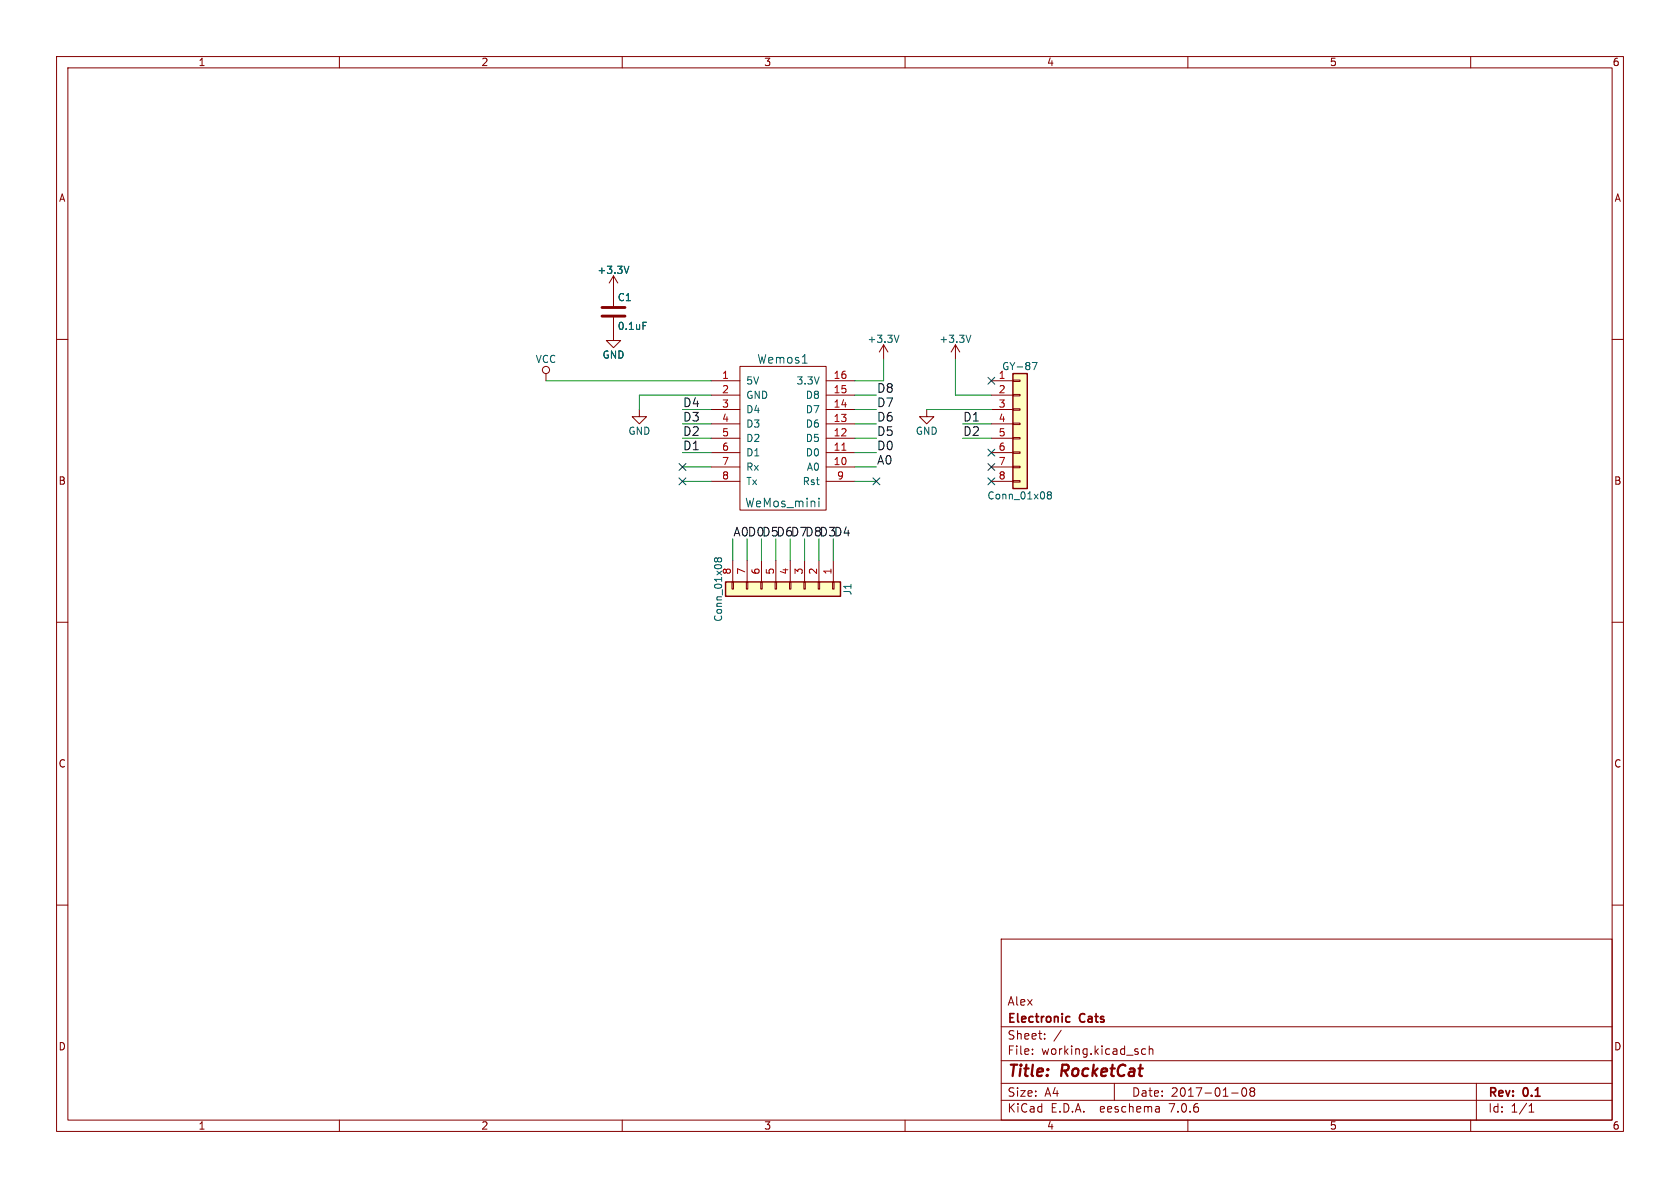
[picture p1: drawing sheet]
(kicad_sch (version 20230121) (generator eeschema)

 (paper "A4")

 (title_block
  (title "RocketCat")
  (date "2017-01-08")
  (rev "0.1")
  (company "Electronic Cats")
  (comment 1 "Alex"))

 (lib_symbols
  (symbol "RocketCat-rescue:+3.3V" (power) (pin_names (offset 0)) (in_bom yes) (on_board yes)
   (property "Reference" "#PWR" (at 0 -3.81 0) (effects (font (size 1.27 1.27)) hide))
   (property "Value" "+3.3V" (at 0 3.556 0) (effects (font (size 1.27 1.27))))
   (property "Footprint" "" (at 0 0 0) (effects (font (size 1.27 1.27)) hide))
   (property "Datasheet" "" (at 0 0 0) (effects (font (size 1.27 1.27)) hide))
   (symbol "+3.3V_0_1"
    (polyline (pts (xy -0.762 1.27) (xy 0 2.54)) (stroke (width 0) (type solid)) (fill (type none)))
    (polyline (pts (xy 0 0) (xy 0 2.54)) (stroke (width 0) (type solid)) (fill (type none)))
    (polyline (pts (xy 0 2.54) (xy 0.762 1.27)) (stroke (width 0) (type solid)) (fill (type none))))
   (symbol "+3.3V_1_1"
    (pin power_in line (at 0 0 90) (length 0) hide (name "+3V3" (effects (font (size 1.27 1.27)))) (number "1" (effects (font (size 1.27 1.27)))))))
  (symbol "RocketCat-rescue:C" (pin_numbers hide) (pin_names (offset 0.254)) (in_bom yes) (on_board yes)
   (property "Reference" "C" (at 0.635 2.54 0) (effects (font (size 1.27 1.27)) (justify left)))
   (property "Value" "C" (at 0.635 -2.54 0) (effects (font (size 1.27 1.27)) (justify left)))
   (property "Footprint" "" (at 0.9652 -3.81 0) (effects (font (size 1.27 1.27)) hide))
   (property "Datasheet" "" (at 0 0 0) (effects (font (size 1.27 1.27)) hide))
   (symbol "C_0_1"
    (polyline (pts (xy -2.032 -0.762) (xy 2.032 -0.762)) (stroke (width 0.508) (type solid)) (fill (type none)))
    (polyline (pts (xy -2.032 0.762) (xy 2.032 0.762)) (stroke (width 0.508) (type solid)) (fill (type none))))
   (symbol "C_1_1"
    (pin passive line (at 0 3.81 270) (length 2.794) (name "~" (effects (font (size 1.27 1.27)))) (number "1" (effects (font (size 1.27 1.27)))))
    (pin passive line (at 0 -3.81 90) (length 2.794) (name "~" (effects (font (size 1.27 1.27)))) (number "2" (effects (font (size 1.27 1.27)))))))
  (symbol "RocketCat-rescue:Conn_01x08" (pin_names (offset 1.016) hide) (in_bom yes) (on_board yes)
   (property "Reference" "J" (at 0 10.16 0) (effects (font (size 1.27 1.27))))
   (property "Value" "Conn_01x08" (at 0 -12.7 0) (effects (font (size 1.27 1.27))))
   (property "Footprint" "" (at 0 0 0) (effects (font (size 1.27 1.27)) hide))
   (property "Datasheet" "" (at 0 0 0) (effects (font (size 1.27 1.27)) hide))
   (symbol "Conn_01x08_1_1"
    (rectangle (start -1.27 -10.033) (end 0 -10.287) (stroke (width 0.1524) (type solid)) (fill (type none)))
    (rectangle (start -1.27 -7.493) (end 0 -7.747) (stroke (width 0.1524) (type solid)) (fill (type none)))
    (rectangle (start -1.27 -4.953) (end 0 -5.207) (stroke (width 0.1524) (type solid)) (fill (type none)))
    (rectangle (start -1.27 -2.413) (end 0 -2.667) (stroke (width 0.1524) (type solid)) (fill (type none)))
    (rectangle (start -1.27 0.127) (end 0 -0.127) (stroke (width 0.1524) (type solid)) (fill (type none)))
    (rectangle (start -1.27 2.667) (end 0 2.413) (stroke (width 0.1524) (type solid)) (fill (type none)))
    (rectangle (start -1.27 5.207) (end 0 4.953) (stroke (width 0.1524) (type solid)) (fill (type none)))
    (rectangle (start -1.27 7.747) (end 0 7.493) (stroke (width 0.1524) (type solid)) (fill (type none)))
    (rectangle (start -1.27 8.89) (end 1.27 -11.43) (stroke (width 0.254) (type solid)) (fill (type background)))
    (pin passive line (at -5.08 7.62 0) (length 3.81) (name "Pin_1" (effects (font (size 1.27 1.27)))) (number "1" (effects (font (size 1.27 1.27)))))
    (pin passive line (at -5.08 5.08 0) (length 3.81) (name "Pin_2" (effects (font (size 1.27 1.27)))) (number "2" (effects (font (size 1.27 1.27)))))
    (pin passive line (at -5.08 2.54 0) (length 3.81) (name "Pin_3" (effects (font (size 1.27 1.27)))) (number "3" (effects (font (size 1.27 1.27)))))
    (pin passive line (at -5.08 0 0) (length 3.81) (name "Pin_4" (effects (font (size 1.27 1.27)))) (number "4" (effects (font (size 1.27 1.27)))))
    (pin passive line (at -5.08 -2.54 0) (length 3.81) (name "Pin_5" (effects (font (size 1.27 1.27)))) (number "5" (effects (font (size 1.27 1.27)))))
    (pin passive line (at -5.08 -5.08 0) (length 3.81) (name "Pin_6" (effects (font (size 1.27 1.27)))) (number "6" (effects (font (size 1.27 1.27)))))
    (pin passive line (at -5.08 -7.62 0) (length 3.81) (name "Pin_7" (effects (font (size 1.27 1.27)))) (number "7" (effects (font (size 1.27 1.27)))))
    (pin passive line (at -5.08 -10.16 0) (length 3.81) (name "Pin_8" (effects (font (size 1.27 1.27)))) (number "8" (effects (font (size 1.27 1.27)))))))
  (symbol "RocketCat-rescue:GND" (power) (pin_names (offset 0)) (in_bom yes) (on_board yes)
   (property "Reference" "#PWR" (at 0 -6.35 0) (effects (font (size 1.27 1.27)) hide))
   (property "Value" "GND" (at 0 -3.81 0) (effects (font (size 1.27 1.27))))
   (property "Footprint" "" (at 0 0 0) (effects (font (size 1.27 1.27)) hide))
   (property "Datasheet" "" (at 0 0 0) (effects (font (size 1.27 1.27)) hide))
   (symbol "GND_0_1"
    (polyline (pts (xy 0 0) (xy 0 -1.27) (xy 1.27 -1.27) (xy 0 -2.54) (xy -1.27 -1.27) (xy 0 -1.27)) (stroke (width 0) (type solid)) (fill (type none))))
   (symbol "GND_1_1"
    (pin power_in line (at 0 0 270) (length 0) hide (name "GND" (effects (font (size 1.27 1.27)))) (number "1" (effects (font (size 1.27 1.27)))))))
  (symbol "RocketCat-rescue:VCC" (power) (pin_names (offset 0)) (in_bom yes) (on_board yes)
   (property "Reference" "#PWR" (at 0 -3.81 0) (effects (font (size 1.27 1.27)) hide))
   (property "Value" "VCC" (at 0 3.81 0) (effects (font (size 1.27 1.27))))
   (property "Footprint" "" (at 0 0 0) (effects (font (size 1.27 1.27)) hide))
   (property "Datasheet" "" (at 0 0 0) (effects (font (size 1.27 1.27)) hide))
   (symbol "VCC_0_1"
    (polyline (pts (xy 0 0) (xy 0 1.27)) (stroke (width 0) (type solid)) (fill (type none)))
    (circle (center 0 1.905) (radius 0.635) (stroke (width 0) (type solid)) (fill (type none))))
   (symbol "VCC_1_1"
    (pin power_in line (at 0 0 90) (length 0) hide (name "VCC" (effects (font (size 1.27 1.27)))) (number "1" (effects (font (size 1.27 1.27)))))))
  (symbol "RocketCat-rescue:WeMos_mini" (pin_names (offset 1.016)) (in_bom yes) (on_board yes)
   (property "Reference" "U" (at 0 12.7 0) (effects (font (size 1.524 1.524))))
   (property "Value" "WeMos_mini" (at 0 -12.7 0) (effects (font (size 1.524 1.524))))
   (property "Footprint" "" (at 13.97 -17.78 0) (effects (font (size 1.524 1.524))))
   (property "Datasheet" "" (at 13.97 -17.78 0) (effects (font (size 1.524 1.524))))
   (symbol "WeMos_mini_0_1"
    (rectangle (start -7.62 11.43) (end 7.62 -13.97) (stroke (width 0) (type solid)) (fill (type none))))
   (symbol "WeMos_mini_1_1"
    (pin power_in line (at -12.7 8.89 0) (length 5.08) (name "5V" (effects (font (size 1.27 1.27)))) (number "1" (effects (font (size 1.27 1.27)))))
    (pin bidirectional line (at 12.7 -6.35 180) (length 5.08) (name "A0" (effects (font (size 1.27 1.27)))) (number "10" (effects (font (size 1.27 1.27)))))
    (pin bidirectional line (at 12.7 -3.81 180) (length 5.08) (name "D0" (effects (font (size 1.27 1.27)))) (number "11" (effects (font (size 1.27 1.27)))))
    (pin bidirectional line (at 12.7 -1.27 180) (length 5.08) (name "D5" (effects (font (size 1.27 1.27)))) (number "12" (effects (font (size 1.27 1.27)))))
    (pin bidirectional line (at 12.7 1.27 180) (length 5.08) (name "D6" (effects (font (size 1.27 1.27)))) (number "13" (effects (font (size 1.27 1.27)))))
    (pin bidirectional line (at 12.7 3.81 180) (length 5.08) (name "D7" (effects (font (size 1.27 1.27)))) (number "14" (effects (font (size 1.27 1.27)))))
    (pin bidirectional line (at 12.7 6.35 180) (length 5.08) (name "D8" (effects (font (size 1.27 1.27)))) (number "15" (effects (font (size 1.27 1.27)))))
    (pin power_out line (at 12.7 8.89 180) (length 5.08) (name "3.3V" (effects (font (size 1.27 1.27)))) (number "16" (effects (font (size 1.27 1.27)))))
    (pin power_in line (at -12.7 6.35 0) (length 5.08) (name "GND" (effects (font (size 1.27 1.27)))) (number "2" (effects (font (size 1.27 1.27)))))
    (pin bidirectional line (at -12.7 3.81 0) (length 5.08) (name "D4" (effects (font (size 1.27 1.27)))) (number "3" (effects (font (size 1.27 1.27)))))
    (pin bidirectional line (at -12.7 1.27 0) (length 5.08) (name "D3" (effects (font (size 1.27 1.27)))) (number "4" (effects (font (size 1.27 1.27)))))
    (pin bidirectional line (at -12.7 -1.27 0) (length 5.08) (name "D2" (effects (font (size 1.27 1.27)))) (number "5" (effects (font (size 1.27 1.27)))))
    (pin bidirectional line (at -12.7 -3.81 0) (length 5.08) (name "D1" (effects (font (size 1.27 1.27)))) (number "6" (effects (font (size 1.27 1.27)))))
    (pin bidirectional line (at -12.7 -6.35 0) (length 5.08) (name "Rx" (effects (font (size 1.27 1.27)))) (number "7" (effects (font (size 1.27 1.27)))))
    (pin bidirectional line (at -12.7 -8.89 0) (length 5.08) (name "Tx" (effects (font (size 1.27 1.27)))) (number "8" (effects (font (size 1.27 1.27)))))
    (pin bidirectional line (at 12.7 -8.89 180) (length 5.08) (name "Rst" (effects (font (size 1.27 1.27)))) (number "9" (effects (font (size 1.27 1.27))))))))


 (no_connect (at 175.26 80.01))
 (no_connect (at 175.26 85.09))
 (no_connect (at 120.65 85.09))
 (no_connect (at 120.65 82.55))
 (no_connect (at 175.26 82.55))
 (no_connect (at 154.94 85.09))
 (no_connect (at 175.26 67.31))

 (wire (pts (xy 134.62 99.06) (xy 134.62 95.25)) (stroke (width 0) (type default)))
 (wire (pts (xy 125.73 74.93) (xy 120.65 74.93)) (stroke (width 0) (type default)))
 (wire (pts (xy 151.13 69.85) (xy 154.94 69.85)) (stroke (width 0) (type default)))
 (wire (pts (xy 175.26 69.85) (xy 168.91 69.85)) (stroke (width 0) (type default)))
 (wire (pts (xy 129.54 95.25) (xy 129.54 99.06)) (stroke (width 0) (type default)))
 (wire (pts (xy 151.13 72.39) (xy 154.94 72.39)) (stroke (width 0) (type default)))
 (wire (pts (xy 175.26 72.39) (xy 163.83 72.39)) (stroke (width 0) (type default)))
 (wire (pts (xy 132.08 99.06) (xy 132.08 95.25)) (stroke (width 0) (type default)))
 (wire (pts (xy 151.13 82.55) (xy 154.94 82.55)) (stroke (width 0) (type default)))
 (wire (pts (xy 125.73 77.47) (xy 120.65 77.47)) (stroke (width 0) (type default)))
 (wire (pts (xy 125.73 72.39) (xy 120.65 72.39)) (stroke (width 0) (type default)))
 (wire (pts (xy 156.21 67.31) (xy 156.21 63.5)) (stroke (width 0) (type default)))
 (wire (pts (xy 142.24 99.06) (xy 142.24 95.25)) (stroke (width 0) (type default)))
 (wire (pts (xy 139.7 99.06) (xy 139.7 95.25)) (stroke (width 0) (type default)))
 (wire (pts (xy 168.91 69.85) (xy 168.91 63.5)) (stroke (width 0) (type default)))
 (wire (pts (xy 113.03 69.85) (xy 125.73 69.85)) (stroke (width 0) (type default)))
 (wire (pts (xy 113.03 69.85) (xy 113.03 72.39)) (stroke (width 0) (type default)))
 (wire (pts (xy 175.26 77.47) (xy 170.18 77.47)) (stroke (width 0) (type default)))
 (wire (pts (xy 151.13 85.09) (xy 154.94 85.09)) (stroke (width 0) (type default)))
 (wire (pts (xy 137.16 99.06) (xy 137.16 95.25)) (stroke (width 0) (type default)))
 (wire (pts (xy 125.73 85.09) (xy 120.65 85.09)) (stroke (width 0) (type default)))
 (wire (pts (xy 151.13 77.47) (xy 154.94 77.47)) (stroke (width 0) (type default)))
 (wire (pts (xy 144.78 99.06) (xy 144.78 95.25)) (stroke (width 0) (type default)))
 (wire (pts (xy 147.32 99.06) (xy 147.32 95.25)) (stroke (width 0) (type default)))
 (wire (pts (xy 151.13 74.93) (xy 154.94 74.93)) (stroke (width 0) (type default)))
 (wire (pts (xy 151.13 80.01) (xy 154.94 80.01)) (stroke (width 0) (type default)))
 (wire (pts (xy 125.73 82.55) (xy 120.65 82.55)) (stroke (width 0) (type default)))
 (wire (pts (xy 125.73 80.01) (xy 120.65 80.01)) (stroke (width 0) (type default)))
 (wire (pts (xy 125.73 67.31) (xy 96.52 67.31)) (stroke (width 0) (type default)))
 (wire (pts (xy 175.26 74.93) (xy 170.18 74.93)) (stroke (width 0) (type default)))
 (wire (pts (xy 151.13 67.31) (xy 156.21 67.31)) (stroke (width 0) (type default)))

 (label "D7" (at 154.94 72.39 0) (effects (font (size 1.524 1.524)) (justify left bottom)))
 (label "D0" (at 132.08 95.25 0) (effects (font (size 1.524 1.524)) (justify left bottom)))
 (label "D6" (at 154.94 74.93 0) (effects (font (size 1.524 1.524)) (justify left bottom)))
 (label "D5" (at 154.94 77.47 0) (effects (font (size 1.524 1.524)) (justify left bottom)))
 (label "D0" (at 154.94 80.01 0) (effects (font (size 1.524 1.524)) (justify left bottom)))
 (label "D8" (at 154.94 69.85 0) (effects (font (size 1.524 1.524)) (justify left bottom)))
 (label "D5" (at 134.62 95.25 0) (effects (font (size 1.524 1.524)) (justify left bottom)))
 (label "D2" (at 170.18 77.47 0) (effects (font (size 1.524 1.524)) (justify left bottom)))
 (label "A0" (at 154.94 82.55 0) (effects (font (size 1.524 1.524)) (justify left bottom)))
 (label "D8" (at 142.24 95.25 0) (effects (font (size 1.524 1.524)) (justify left bottom)))
 (label "D7" (at 139.7 95.25 0) (effects (font (size 1.524 1.524)) (justify left bottom)))
 (label "D3" (at 144.78 95.25 0) (effects (font (size 1.524 1.524)) (justify left bottom)))
 (label "D4" (at 147.32 95.25 0) (effects (font (size 1.524 1.524)) (justify left bottom)))
 (label "D4" (at 120.65 72.39 0) (effects (font (size 1.524 1.524)) (justify left bottom)))
 (label "D2" (at 120.65 77.47 0) (effects (font (size 1.524 1.524)) (justify left bottom)))
 (label "D6" (at 137.16 95.25 0) (effects (font (size 1.524 1.524)) (justify left bottom)))
 (label "A0" (at 129.54 95.25 0) (effects (font (size 1.524 1.524)) (justify left bottom)))
 (label "D1" (at 170.18 74.93 0) (effects (font (size 1.524 1.524)) (justify left bottom)))
 (label "D1" (at 120.65 80.01 0) (effects (font (size 1.524 1.524)) (justify left bottom)))
 (label "D3" (at 120.65 74.93 0) (effects (font (size 1.524 1.524)) (justify left bottom)))

 (symbol (lib_id "RocketCat-rescue:WeMos_mini") (at 138.43 76.2 0) (unit 1) (in_bom yes) (on_board yes) (dnp no)
  (property "Reference" "Wemos1" (at 138.43 63.5 0) (effects (font (size 1.524 1.524))))
  (property "Value" "WeMos_mini" (at 138.43 88.9 0) (effects (font (size 1.524 1.524))))
  (property "Footprint" "wemos-d1-mini:wemos-d1-mini-connectors-only" (at 152.4 93.98 0) (effects (font (size 1.524 1.524)) hide))
  (property "Datasheet" "" (at 152.4 93.98 0) (effects (font (size 1.524 1.524)))) (pin "1") (pin "10") (pin "11") (pin "12") (pin "13") (pin "14") (pin "15") (pin "16") (pin "2") (pin "3") (pin "4") (pin "5") (pin "6") (pin "7") (pin "8") (pin "9"))

 (symbol (lib_id "RocketCat-rescue:Conn_01x08") (at 180.34 74.93 0) (unit 1) (in_bom yes) (on_board yes) (dnp no)
  (property "Reference" "GY-87" (at 180.34 64.77 0) (effects (font (size 1.27 1.27))))
  (property "Value" "Conn_01x08" (at 180.34 87.63 0) (effects (font (size 1.27 1.27))))
  (property "Footprint" "Socket_Strips:Socket_Strip_Straight_1x08_Pitch2.54mm" (at 180.34 74.93 0) (effects (font (size 1.27 1.27)) hide))
  (property "Datasheet" "" (at 180.34 74.93 0) (effects (font (size 1.27 1.27)) hide)) (pin "1") (pin "2") (pin "3") (pin "4") (pin "5") (pin "6") (pin "7") (pin "8"))

 (symbol (lib_id "RocketCat-rescue:+3.3V") (at 156.21 63.5 0) (unit 1) (in_bom yes) (on_board yes) (dnp no)
  (property "Reference" "#PWR01" (at 156.21 67.31 0) (effects (font (size 1.27 1.27)) hide))
  (property "Value" "+3.3V" (at 156.21 59.944 0) (effects (font (size 1.27 1.27))))
  (property "Footprint" "" (at 156.21 63.5 0) (effects (font (size 1.27 1.27)) hide))
  (property "Datasheet" "" (at 156.21 63.5 0) (effects (font (size 1.27 1.27)) hide)) (pin "1"))

 (symbol (lib_id "RocketCat-rescue:GND") (at 113.03 72.39 0) (unit 1) (in_bom yes) (on_board yes) (dnp no)
  (property "Reference" "#PWR02" (at 113.03 78.74 0) (effects (font (size 1.27 1.27)) hide))
  (property "Value" "GND" (at 113.03 76.2 0) (effects (font (size 1.27 1.27))))
  (property "Footprint" "" (at 113.03 72.39 0) (effects (font (size 1.27 1.27)) hide))
  (property "Datasheet" "" (at 113.03 72.39 0) (effects (font (size 1.27 1.27)) hide)) (pin "1"))

 (symbol (lib_id "RocketCat-rescue:+3.3V") (at 168.91 63.5 0) (unit 1) (in_bom yes) (on_board yes) (dnp no)
  (property "Reference" "#PWR03" (at 168.91 67.31 0) (effects (font (size 1.27 1.27)) hide))
  (property "Value" "+3.3V" (at 168.91 59.944 0) (effects (font (size 1.27 1.27))))
  (property "Footprint" "" (at 168.91 63.5 0) (effects (font (size 1.27 1.27)) hide))
  (property "Datasheet" "" (at 168.91 63.5 0) (effects (font (size 1.27 1.27)) hide)) (pin "1"))

 (symbol (lib_id "RocketCat-rescue:GND") (at 163.83 72.39 0) (unit 1) (in_bom yes) (on_board yes) (dnp no)
  (property "Reference" "#PWR04" (at 163.83 78.74 0) (effects (font (size 1.27 1.27)) hide))
  (property "Value" "GND" (at 163.83 76.2 0) (effects (font (size 1.27 1.27))))
  (property "Footprint" "" (at 163.83 72.39 0) (effects (font (size 1.27 1.27)) hide))
  (property "Datasheet" "" (at 163.83 72.39 0) (effects (font (size 1.27 1.27)) hide)) (pin "1"))

 (symbol (lib_id "RocketCat-rescue:Conn_01x08") (at 139.7 104.14 270) (unit 1) (in_bom yes) (on_board yes) (dnp no)
  (property "Reference" "J1" (at 149.86 104.14 0) (effects (font (size 1.27 1.27))))
  (property "Value" "Conn_01x08" (at 127 104.14 0) (effects (font (size 1.27 1.27))))
  (property "Footprint" "Socket_Strips:Socket_Strip_Straight_1x08_Pitch2.54mm" (at 139.7 104.14 0) (effects (font (size 1.27 1.27)) hide))
  (property "Datasheet" "" (at 139.7 104.14 0) (effects (font (size 1.27 1.27)) hide)) (pin "1") (pin "2") (pin "3") (pin "4") (pin "5") (pin "6") (pin "7") (pin "8"))

 (symbol (lib_id "RocketCat-rescue:VCC") (at 96.52 67.31 0) (unit 1) (in_bom yes) (on_board yes) (dnp no)
  (property "Reference" "#PWR05" (at 96.52 71.12 0) (effects (font (size 1.27 1.27)) hide))
  (property "Value" "VCC" (at 96.52 63.5 0) (effects (font (size 1.27 1.27))))
  (property "Footprint" "" (at 96.52 67.31 0) (effects (font (size 1.27 1.27)) hide))
  (property "Datasheet" "" (at 96.52 67.31 0) (effects (font (size 1.27 1.27)) hide)) (pin "1"))

 (symbol (lib_id "RocketCat-rescue:C") (at 108.458 55.118 0) (unit 1) (in_bom yes) (on_board yes) (dnp no)
  (property "Reference" "C1" (at 109.093 52.578 0) (effects (font (size 1.27 1.27)) (justify left)))
  (property "Value" "0.1uF" (at 109.093 57.658 0) (effects (font (size 1.27 1.27)) (justify left)))
  (property "Footprint" "" (at 109.4232 58.928 0) (effects (font (size 1.27 1.27)) hide))
  (property "Datasheet" "" (at 108.458 55.118 0) (effects (font (size 1.27 1.27)) hide)) (pin "1") (pin "2"))

 (symbol (lib_id "RocketCat-rescue:+3.3V") (at 108.458 51.308 0) (unit 1) (in_bom yes) (on_board yes) (dnp no)
  (property "Reference" "#PWR?" (at 108.458 55.118 0) (effects (font (size 1.27 1.27)) hide))
  (property "Value" "+3.3V" (at 108.458 47.752 0) (effects (font (size 1.27 1.27))))
  (property "Footprint" "" (at 108.458 51.308 0) (effects (font (size 1.27 1.27)) hide))
  (property "Datasheet" "" (at 108.458 51.308 0) (effects (font (size 1.27 1.27)) hide)) (pin "1"))

 (symbol (lib_id "RocketCat-rescue:GND") (at 108.458 58.928 0) (unit 1) (in_bom yes) (on_board yes) (dnp no)
  (property "Reference" "#PWR?" (at 108.458 65.278 0) (effects (font (size 1.27 1.27)) hide))
  (property "Value" "GND" (at 108.458 62.738 0) (effects (font (size 1.27 1.27))))
  (property "Footprint" "" (at 108.458 58.928 0) (effects (font (size 1.27 1.27)) hide))
  (property "Datasheet" "" (at 108.458 58.928 0) (effects (font (size 1.27 1.27)) hide)) (pin "1"))

 (sheet_instances (path "" (page "1"))))
